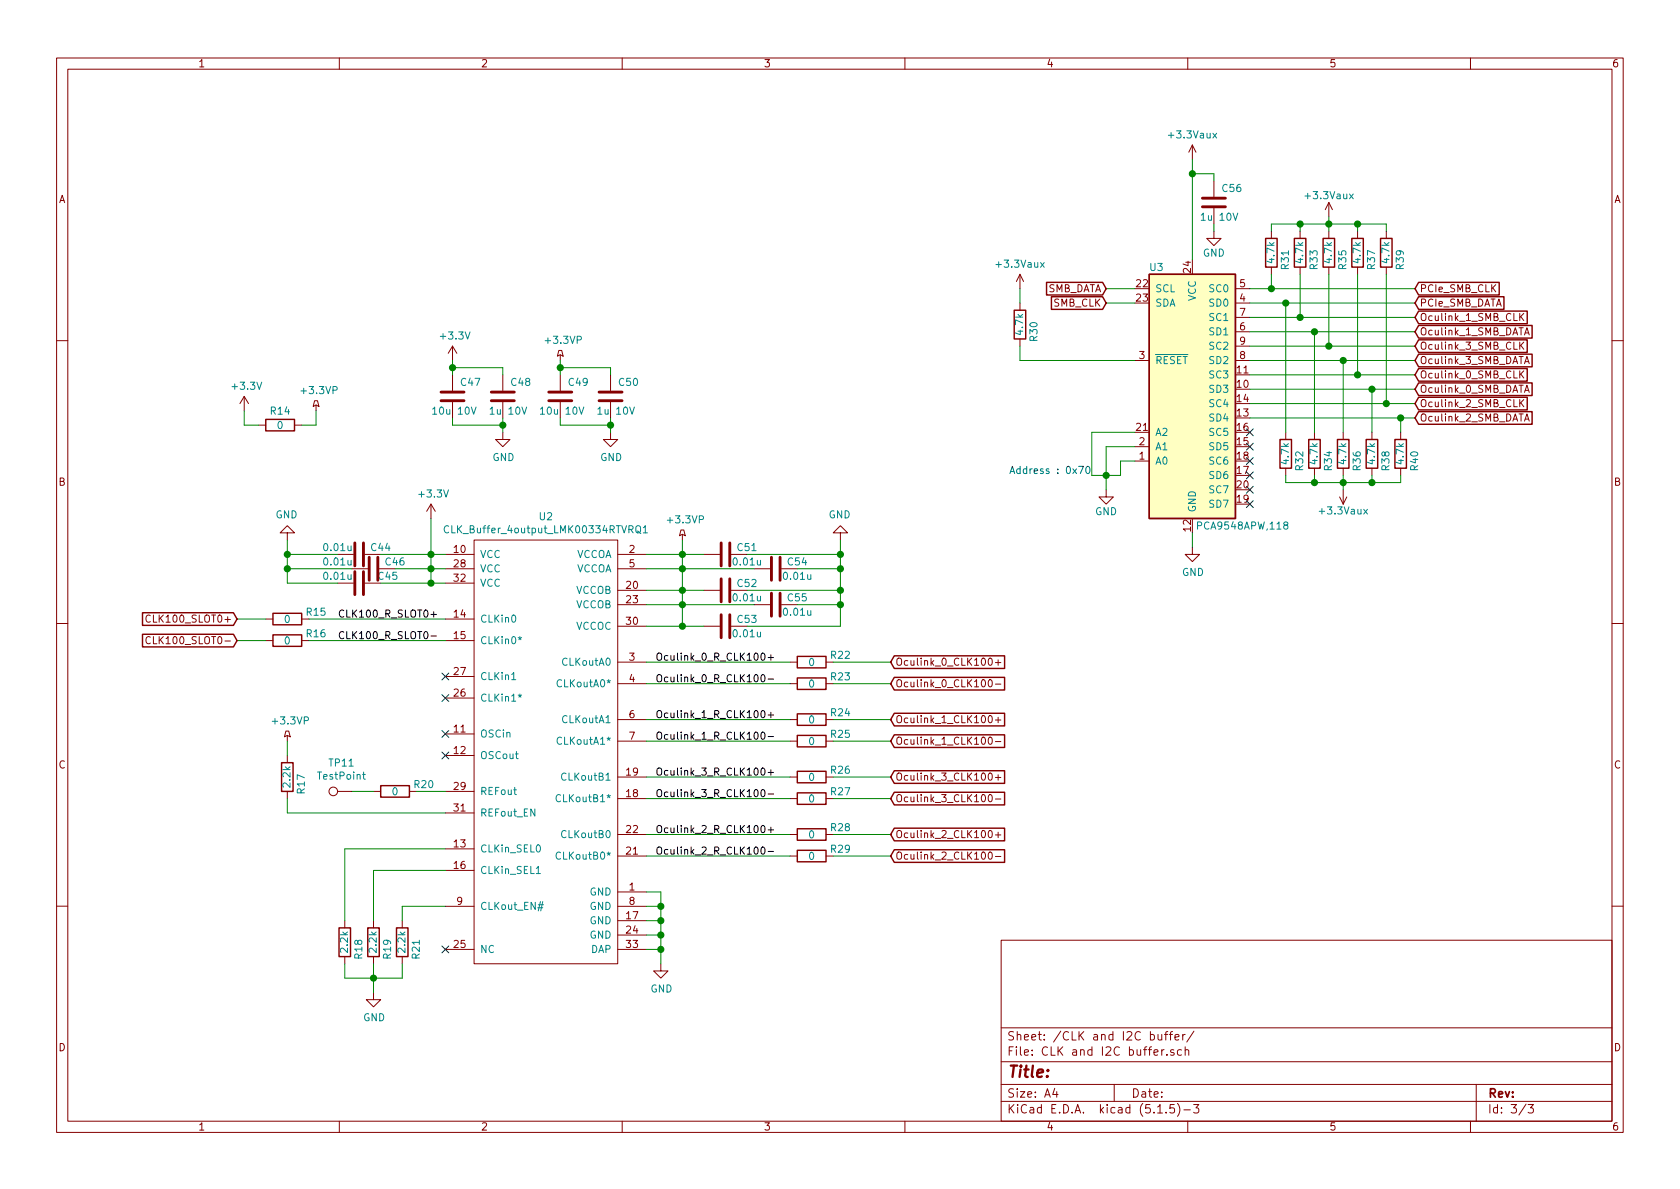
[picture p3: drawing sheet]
EESchema Schematic File Version 4
EELAYER 30 0
EELAYER END
$Descr A4 11693 8268
encoding utf-8
Sheet 3 3
Title ""
Date ""
Rev ""
Comp ""
Comment1 ""
Comment2 ""
Comment3 ""
Comment4 ""
$EndDescr
Wire Wire Line
	1850 4300 1650 4300
Wire Wire Line
	1850 4450 1650 4450
$Comp
L switch_leopard:CLK_Buffer_4output_LMK00334RTVTQ1 U?
U 1 1
P 3750 5350
AR Path="/622A24A3" Ref="U?"  Part="1" 
AR Path="/6228A649/622A24A3" Ref="U2"  Part="1" 
F 0 "U2" H 3800 7115 50  0000 C CNN
F 1 "CLK_Buffer_4output_LMK00334RTVRQ1" H 3800 7024 50  0000 C CNN
F 2 "Housings_DFN_QFN:WQFN-32-1EP_5x5mm_Pitch0.5mm" H 3500 7150 50  0001 C CNN
F 3 "" H 3500 7150 50  0001 C CNN
	1    3750 5350
	1    0    0    -1  
$EndComp
$Comp
L Device:C C?
U 1 1
P 2500 3850
AR Path="/622A24A9" Ref="C?"  Part="1" 
AR Path="/6228A649/622A24A9" Ref="C44"  Part="1" 
F 0 "C44" V 2450 4000 50  0000 C CNN
F 1 "0.01u" V 2450 3700 50  0000 C CNN
F 2 "Capacitors_SMD:C_0201" H 2538 3700 50  0001 C CNN
F 3 "~" H 2500 3850 50  0001 C CNN
	1    2500 3850
	0    1    1    0   
$EndComp
$Comp
L Device:C C?
U 1 1
P 2600 3950
AR Path="/622A24AF" Ref="C?"  Part="1" 
AR Path="/6228A649/622A24AF" Ref="C46"  Part="1" 
F 0 "C46" V 2550 4100 50  0000 C CNN
F 1 "0.01u" V 2550 3700 50  0000 C CNN
F 2 "Capacitors_SMD:C_0201" H 2638 3800 50  0001 C CNN
F 3 "~" H 2600 3950 50  0001 C CNN
	1    2600 3950
	0    1    1    0   
$EndComp
$Comp
L Device:C C?
U 1 1
P 2500 4050
AR Path="/622A24B5" Ref="C?"  Part="1" 
AR Path="/6228A649/622A24B5" Ref="C45"  Part="1" 
F 0 "C45" V 2450 4250 50  0000 C CNN
F 1 "0.01u" V 2450 3900 50  0000 C CNN
F 2 "Capacitors_SMD:C_0201" H 2538 3900 50  0001 C CNN
F 3 "~" H 2500 4050 50  0001 C CNN
	1    2500 4050
	0    1    1    0   
$EndComp
Wire Wire Line
	3100 3850 3000 3850
Wire Wire Line
	2750 3950 3000 3950
Wire Wire Line
	3100 4050 3000 4050
Wire Wire Line
	3000 4050 3000 3950
Connection ~ 3000 4050
Wire Wire Line
	3000 4050 2650 4050
Connection ~ 3000 3950
Wire Wire Line
	3000 3950 3100 3950
Wire Wire Line
	3000 3950 3000 3850
Connection ~ 3000 3850
Wire Wire Line
	3000 3850 2650 3850
Wire Wire Line
	3000 3850 3000 3600
Wire Wire Line
	2350 3850 2000 3850
Wire Wire Line
	2000 3850 2000 3750
Wire Wire Line
	2450 3950 2000 3950
Wire Wire Line
	2000 3950 2000 3850
Connection ~ 2000 3850
Wire Wire Line
	2350 4050 2000 4050
Wire Wire Line
	2000 4050 2000 3950
Connection ~ 2000 3950
$Comp
L power:GND #PWR?
U 1 1
P 2000 3750
AR Path="/622A24CF" Ref="#PWR?"  Part="1" 
AR Path="/6228A649/622A24CF" Ref="#PWR054"  Part="1" 
F 0 "#PWR054" H 2000 3500 50  0001 C CNN
F 1 "GND" H 2005 3577 50  0000 C CNN
F 2 "" H 2000 3750 50  0001 C CNN
F 3 "" H 2000 3750 50  0001 C CNN
	1    2000 3750
	-1   0    0    1   
$EndComp
$Comp
L power:+3.3V #PWR?
U 1 1
P 3000 3600
AR Path="/622A24D5" Ref="#PWR?"  Part="1" 
AR Path="/6228A649/622A24D5" Ref="#PWR058"  Part="1" 
F 0 "#PWR058" H 3000 3450 50  0001 C CNN
F 1 "+3.3V" H 3015 3773 50  0000 C CNN
F 2 "" H 3000 3600 50  0001 C CNN
F 3 "" H 3000 3600 50  0001 C CNN
	1    3000 3600
	1    0    0    -1  
$EndComp
$Comp
L Device:C C?
U 1 1
P 5050 3850
AR Path="/622A24DB" Ref="C?"  Part="1" 
AR Path="/6228A649/622A24DB" Ref="C51"  Part="1" 
F 0 "C51" V 5000 4000 50  0000 C CNN
F 1 "0.01u" V 5100 4000 50  0000 C CNN
F 2 "Capacitors_SMD:C_0201" H 5088 3700 50  0001 C CNN
F 3 "~" H 5050 3850 50  0001 C CNN
	1    5050 3850
	0    1    1    0   
$EndComp
$Comp
L Device:C C?
U 1 1
P 5400 3950
AR Path="/622A24E1" Ref="C?"  Part="1" 
AR Path="/6228A649/622A24E1" Ref="C54"  Part="1" 
F 0 "C54" V 5350 4100 50  0000 C CNN
F 1 "0.01u" V 5450 4100 50  0000 C CNN
F 2 "Capacitors_SMD:C_0201" H 5438 3800 50  0001 C CNN
F 3 "~" H 5400 3950 50  0001 C CNN
	1    5400 3950
	0    1    1    0   
$EndComp
Wire Wire Line
	4900 3850 4750 3850
Wire Wire Line
	4500 3950 4750 3950
Wire Wire Line
	5200 3850 5850 3850
Wire Wire Line
	5850 3850 5850 3750
Wire Wire Line
	5550 3950 5850 3950
Wire Wire Line
	5850 3950 5850 3850
Connection ~ 5850 3850
$Comp
L Device:C C?
U 1 1
P 5050 4100
AR Path="/622A24EE" Ref="C?"  Part="1" 
AR Path="/6228A649/622A24EE" Ref="C52"  Part="1" 
F 0 "C52" V 5000 4250 50  0000 C CNN
F 1 "0.01u" V 5100 4250 50  0000 C CNN
F 2 "Capacitors_SMD:C_0201" H 5088 3950 50  0001 C CNN
F 3 "~" H 5050 4100 50  0001 C CNN
	1    5050 4100
	0    1    1    0   
$EndComp
$Comp
L Device:C C?
U 1 1
P 5400 4200
AR Path="/622A24F4" Ref="C?"  Part="1" 
AR Path="/6228A649/622A24F4" Ref="C55"  Part="1" 
F 0 "C55" V 5350 4350 50  0000 C CNN
F 1 "0.01u" V 5450 4350 50  0000 C CNN
F 2 "Capacitors_SMD:C_0201" H 5438 4050 50  0001 C CNN
F 3 "~" H 5400 4200 50  0001 C CNN
	1    5400 4200
	0    1    1    0   
$EndComp
Wire Wire Line
	4900 4100 4750 4100
Wire Wire Line
	4500 4200 4750 4200
Wire Wire Line
	5200 4100 5850 4100
Wire Wire Line
	5550 4200 5850 4200
Wire Wire Line
	5850 3950 5850 4100
Connection ~ 5850 3950
Wire Wire Line
	5850 4100 5850 4200
Connection ~ 5850 4100
$Comp
L Device:C C?
U 1 1
P 5050 4350
AR Path="/622A2502" Ref="C?"  Part="1" 
AR Path="/6228A649/622A2502" Ref="C53"  Part="1" 
F 0 "C53" V 5000 4500 50  0000 C CNN
F 1 "0.01u" V 5100 4500 50  0000 C CNN
F 2 "Capacitors_SMD:C_0201" H 5088 4200 50  0001 C CNN
F 3 "~" H 5050 4350 50  0001 C CNN
	1    5050 4350
	0    1    1    0   
$EndComp
Wire Wire Line
	4500 4350 4750 4350
Wire Wire Line
	5200 4350 5850 4350
Wire Wire Line
	5850 4350 5850 4200
Connection ~ 5850 4200
Wire Wire Line
	4750 4350 4750 4200
Connection ~ 4750 4350
Wire Wire Line
	4750 4350 4900 4350
Connection ~ 4750 4200
Wire Wire Line
	4750 4200 5250 4200
Wire Wire Line
	4750 4100 4750 4200
Connection ~ 4750 4100
Wire Wire Line
	4750 4100 4500 4100
Wire Wire Line
	4750 4100 4750 3950
Connection ~ 4750 3950
Wire Wire Line
	4750 3950 5250 3950
Wire Wire Line
	4750 3950 4750 3850
Connection ~ 4750 3850
Wire Wire Line
	4750 3850 4500 3850
Wire Wire Line
	4750 3850 4750 3750
$Comp
L power:+3.3VP #PWR?
U 1 1
P 4750 3750
AR Path="/622A251B" Ref="#PWR?"  Part="1" 
AR Path="/6228A649/622A251B" Ref="#PWR064"  Part="1" 
F 0 "#PWR064" H 4900 3700 50  0001 C CNN
F 1 "+3.3VP" H 4770 3893 50  0000 C CNN
F 2 "" H 4750 3750 50  0001 C CNN
F 3 "" H 4750 3750 50  0001 C CNN
	1    4750 3750
	1    0    0    -1  
$EndComp
$Comp
L power:GND #PWR?
U 1 1
P 5850 3750
AR Path="/622A2521" Ref="#PWR?"  Part="1" 
AR Path="/6228A649/622A2521" Ref="#PWR065"  Part="1" 
F 0 "#PWR065" H 5850 3500 50  0001 C CNN
F 1 "GND" H 5855 3577 50  0000 C CNN
F 2 "" H 5850 3750 50  0001 C CNN
F 3 "" H 5850 3750 50  0001 C CNN
	1    5850 3750
	-1   0    0    1   
$EndComp
NoConn ~ 3100 4700
NoConn ~ 3100 4850
NoConn ~ 3100 5100
NoConn ~ 3100 5250
$Comp
L Device:R R?
U 1 1
P 2000 4300
AR Path="/622A252B" Ref="R?"  Part="1" 
AR Path="/6228A649/622A252B" Ref="R15"  Part="1" 
F 0 "R15" V 1950 4500 50  0000 C CNN
F 1 "0" V 2000 4300 50  0000 C CNN
F 2 "Resistors_SMD:R_0402" V 1930 4300 50  0001 C CNN
F 3 "~" H 2000 4300 50  0001 C CNN
	1    2000 4300
	0    1    1    0   
$EndComp
$Comp
L Device:R R?
U 1 1
P 2000 4450
AR Path="/622A2531" Ref="R?"  Part="1" 
AR Path="/6228A649/622A2531" Ref="R16"  Part="1" 
F 0 "R16" V 1950 4650 50  0000 C CNN
F 1 "0" V 2000 4450 50  0000 C CNN
F 2 "Resistors_SMD:R_0402" V 1930 4450 50  0001 C CNN
F 3 "~" H 2000 4450 50  0001 C CNN
	1    2000 4450
	0    1    1    0   
$EndComp
Text Label 2350 4300 0    50   ~ 0
CLK100_R_SLOT0+
Text Label 2350 4450 0    50   ~ 0
CLK100_R_SLOT0-
Wire Wire Line
	2150 4300 3100 4300
Wire Wire Line
	2150 4450 3100 4450
$Comp
L Device:R R?
U 1 1
P 2750 5500
AR Path="/622A253B" Ref="R?"  Part="1" 
AR Path="/6228A649/622A253B" Ref="R20"  Part="1" 
F 0 "R20" V 2700 5700 50  0000 C CNN
F 1 "0" V 2750 5500 50  0000 C CNN
F 2 "Resistors_SMD:R_0402" V 2680 5500 50  0001 C CNN
F 3 "~" H 2750 5500 50  0001 C CNN
	1    2750 5500
	0    1    1    0   
$EndComp
Wire Wire Line
	3100 5500 2900 5500
Wire Wire Line
	2600 5500 2450 5500
$Comp
L Connector:TestPoint TP?
U 1 1
P 2450 5500
AR Path="/622A2543" Ref="TP?"  Part="1" 
AR Path="/6228A649/622A2543" Ref="TP11"  Part="1" 
F 0 "TP11" V 2645 5572 50  0000 C CNN
F 1 "TestPoint" V 2554 5572 50  0000 C CNN
F 2 "Switch PCIe:TestPoint_Pad_D0.5mm" H 2650 5500 50  0001 C CNN
F 3 "~" H 2650 5500 50  0001 C CNN
	1    2450 5500
	0    -1   -1   0   
$EndComp
$Comp
L Device:R R?
U 1 1
P 2000 5400
AR Path="/622A2549" Ref="R?"  Part="1" 
AR Path="/6228A649/622A2549" Ref="R17"  Part="1" 
F 0 "R17" V 1900 5450 50  0000 C CNN
F 1 "2.2k" V 2000 5400 50  0000 C CNN
F 2 "Resistors_SMD:R_0402" V 1930 5400 50  0001 C CNN
F 3 "~" H 2000 5400 50  0001 C CNN
	1    2000 5400
	-1   0    0    1   
$EndComp
Wire Wire Line
	2000 5250 2000 5150
$Comp
L power:+3.3VP #PWR?
U 1 1
P 2000 5150
AR Path="/622A2550" Ref="#PWR?"  Part="1" 
AR Path="/6228A649/622A2550" Ref="#PWR055"  Part="1" 
F 0 "#PWR055" H 2150 5100 50  0001 C CNN
F 1 "+3.3VP" H 2020 5293 50  0000 C CNN
F 2 "" H 2000 5150 50  0001 C CNN
F 3 "" H 2000 5150 50  0001 C CNN
	1    2000 5150
	1    0    0    -1  
$EndComp
Wire Wire Line
	3100 5650 2000 5650
Wire Wire Line
	2000 5650 2000 5550
$Comp
L Device:R R?
U 1 1
P 2800 6550
AR Path="/622A2558" Ref="R?"  Part="1" 
AR Path="/6228A649/622A2558" Ref="R21"  Part="1" 
F 0 "R21" V 2700 6600 50  0000 C CNN
F 1 "2.2k" V 2800 6550 50  0000 C CNN
F 2 "Resistors_SMD:R_0402" V 2730 6550 50  0001 C CNN
F 3 "~" H 2800 6550 50  0001 C CNN
	1    2800 6550
	-1   0    0    1   
$EndComp
$Comp
L Device:R R?
U 1 1
P 2600 6550
AR Path="/622A255E" Ref="R?"  Part="1" 
AR Path="/6228A649/622A255E" Ref="R19"  Part="1" 
F 0 "R19" V 2500 6600 50  0000 C CNN
F 1 "2.2k" V 2600 6550 50  0000 C CNN
F 2 "Resistors_SMD:R_0402" V 2530 6550 50  0001 C CNN
F 3 "~" H 2600 6550 50  0001 C CNN
	1    2600 6550
	-1   0    0    1   
$EndComp
$Comp
L Device:R R?
U 1 1
P 2400 6550
AR Path="/622A2564" Ref="R?"  Part="1" 
AR Path="/6228A649/622A2564" Ref="R18"  Part="1" 
F 0 "R18" V 2300 6600 50  0000 C CNN
F 1 "2.2k" V 2400 6550 50  0000 C CNN
F 2 "Resistors_SMD:R_0402" V 2330 6550 50  0001 C CNN
F 3 "~" H 2400 6550 50  0001 C CNN
	1    2400 6550
	-1   0    0    1   
$EndComp
Wire Wire Line
	2800 6700 2800 6800
Wire Wire Line
	2800 6800 2600 6800
Wire Wire Line
	2400 6800 2400 6700
Wire Wire Line
	2600 6700 2600 6800
Connection ~ 2600 6800
Wire Wire Line
	2600 6800 2400 6800
Wire Wire Line
	2600 6800 2600 6900
Wire Wire Line
	2800 6400 2800 6300
Wire Wire Line
	2800 6300 3100 6300
Wire Wire Line
	3100 6050 2600 6050
Wire Wire Line
	2600 6050 2600 6400
Wire Wire Line
	3100 5900 2400 5900
Wire Wire Line
	2400 5900 2400 6400
$Comp
L power:GND #PWR?
U 1 1
P 2600 6900
AR Path="/622A2577" Ref="#PWR?"  Part="1" 
AR Path="/6228A649/622A2577" Ref="#PWR057"  Part="1" 
F 0 "#PWR057" H 2600 6650 50  0001 C CNN
F 1 "GND" H 2605 6727 50  0000 C CNN
F 2 "" H 2600 6900 50  0001 C CNN
F 3 "" H 2600 6900 50  0001 C CNN
	1    2600 6900
	1    0    0    -1  
$EndComp
NoConn ~ 3100 6600
Wire Wire Line
	4500 6200 4600 6200
Wire Wire Line
	4600 6200 4600 6300
Wire Wire Line
	4500 6600 4600 6600
Connection ~ 4600 6600
Wire Wire Line
	4600 6600 4600 6700
Wire Wire Line
	4500 6500 4600 6500
Connection ~ 4600 6500
Wire Wire Line
	4600 6500 4600 6600
Wire Wire Line
	4500 6400 4600 6400
Connection ~ 4600 6400
Wire Wire Line
	4600 6400 4600 6500
Wire Wire Line
	4500 6300 4600 6300
Connection ~ 4600 6300
Wire Wire Line
	4600 6300 4600 6400
$Comp
L power:GND #PWR?
U 1 1
P 4600 6700
AR Path="/622A258C" Ref="#PWR?"  Part="1" 
AR Path="/6228A649/622A258C" Ref="#PWR063"  Part="1" 
F 0 "#PWR063" H 4600 6450 50  0001 C CNN
F 1 "GND" H 4605 6527 50  0000 C CNN
F 2 "" H 4600 6700 50  0001 C CNN
F 3 "" H 4600 6700 50  0001 C CNN
	1    4600 6700
	1    0    0    -1  
$EndComp
$Comp
L Device:R R?
U 1 1
P 5650 4600
AR Path="/622A2596" Ref="R?"  Part="1" 
AR Path="/6228A649/622A2596" Ref="R22"  Part="1" 
F 0 "R22" V 5600 4800 50  0000 C CNN
F 1 "0" V 5650 4600 50  0000 C CNN
F 2 "Resistors_SMD:R_0402" V 5580 4600 50  0001 C CNN
F 3 "~" H 5650 4600 50  0001 C CNN
	1    5650 4600
	0    1    1    0   
$EndComp
$Comp
L Device:R R?
U 1 1
P 5650 4750
AR Path="/622A259C" Ref="R?"  Part="1" 
AR Path="/6228A649/622A259C" Ref="R23"  Part="1" 
F 0 "R23" V 5600 4950 50  0000 C CNN
F 1 "0" V 5650 4750 50  0000 C CNN
F 2 "Resistors_SMD:R_0402" V 5580 4750 50  0001 C CNN
F 3 "~" H 5650 4750 50  0001 C CNN
	1    5650 4750
	0    1    1    0   
$EndComp
$Comp
L Device:R R?
U 1 1
P 5650 5000
AR Path="/622A25A2" Ref="R?"  Part="1" 
AR Path="/6228A649/622A25A2" Ref="R24"  Part="1" 
F 0 "R24" V 5600 5200 50  0000 C CNN
F 1 "0" V 5650 5000 50  0000 C CNN
F 2 "Resistors_SMD:R_0402" V 5580 5000 50  0001 C CNN
F 3 "~" H 5650 5000 50  0001 C CNN
	1    5650 5000
	0    1    1    0   
$EndComp
$Comp
L Device:R R?
U 1 1
P 5650 5150
AR Path="/622A25A8" Ref="R?"  Part="1" 
AR Path="/6228A649/622A25A8" Ref="R25"  Part="1" 
F 0 "R25" V 5600 5350 50  0000 C CNN
F 1 "0" V 5650 5150 50  0000 C CNN
F 2 "Resistors_SMD:R_0402" V 5580 5150 50  0001 C CNN
F 3 "~" H 5650 5150 50  0001 C CNN
	1    5650 5150
	0    1    1    0   
$EndComp
Text Label 5400 5000 2    50   ~ 0
Oculink_1_R_CLK100+
Text Label 5400 5150 2    50   ~ 0
Oculink_1_R_CLK100-
Text Label 5400 4600 2    50   ~ 0
Oculink_0_R_CLK100+
Text Label 5400 4750 2    50   ~ 0
Oculink_0_R_CLK100-
Wire Wire Line
	4500 4600 5500 4600
Wire Wire Line
	4500 4750 5500 4750
Wire Wire Line
	4500 5150 5500 5150
Wire Wire Line
	4500 5000 5500 5000
Wire Wire Line
	5800 5150 6200 5150
Wire Wire Line
	6200 5000 5800 5000
Wire Wire Line
	5800 4750 6200 4750
Wire Wire Line
	6200 4600 5800 4600
$Comp
L Device:C C?
U 1 1
P 3900 2750
AR Path="/622A25BA" Ref="C?"  Part="1" 
AR Path="/6228A649/622A25BA" Ref="C49"  Part="1" 
F 0 "C49" H 3950 2850 50  0000 L CNN
F 1 "10u 10V" H 3750 2650 50  0000 L CNN
F 2 "Capacitors_SMD:C_0402" H 3938 2600 50  0001 C CNN
F 3 "~" H 3900 2750 50  0001 C CNN
	1    3900 2750
	1    0    0    -1  
$EndComp
$Comp
L Device:C C?
U 1 1
P 4250 2750
AR Path="/622A25C0" Ref="C?"  Part="1" 
AR Path="/6228A649/622A25C0" Ref="C50"  Part="1" 
F 0 "C50" H 4300 2850 50  0000 L CNN
F 1 "1u 10V" H 4150 2650 50  0000 L CNN
F 2 "Capacitors_SMD:C_0402" H 4288 2600 50  0001 C CNN
F 3 "~" H 4250 2750 50  0001 C CNN
	1    4250 2750
	1    0    0    -1  
$EndComp
Wire Wire Line
	4250 2600 4250 2550
Wire Wire Line
	4250 2550 3900 2550
Wire Wire Line
	3900 2550 3900 2600
Wire Wire Line
	3900 2550 3900 2500
Connection ~ 3900 2550
$Comp
L Device:C C?
U 1 1
P 3150 2750
AR Path="/622A25CB" Ref="C?"  Part="1" 
AR Path="/6228A649/622A25CB" Ref="C47"  Part="1" 
F 0 "C47" H 3200 2850 50  0000 L CNN
F 1 "10u 10V" H 3000 2650 50  0000 L CNN
F 2 "Capacitors_SMD:C_0402" H 3188 2600 50  0001 C CNN
F 3 "~" H 3150 2750 50  0001 C CNN
	1    3150 2750
	1    0    0    -1  
$EndComp
$Comp
L Device:C C?
U 1 1
P 3500 2750
AR Path="/622A25D1" Ref="C?"  Part="1" 
AR Path="/6228A649/622A25D1" Ref="C48"  Part="1" 
F 0 "C48" H 3550 2850 50  0000 L CNN
F 1 "1u 10V" H 3400 2650 50  0000 L CNN
F 2 "Capacitors_SMD:C_0402" H 3538 2600 50  0001 C CNN
F 3 "~" H 3500 2750 50  0001 C CNN
	1    3500 2750
	1    0    0    -1  
$EndComp
Wire Wire Line
	3150 2900 3150 2950
Wire Wire Line
	3150 2950 3500 2950
Wire Wire Line
	3500 2950 3500 2900
Wire Wire Line
	3500 2950 3500 3000
Connection ~ 3500 2950
Wire Wire Line
	3500 2600 3500 2550
Wire Wire Line
	3500 2550 3150 2550
Wire Wire Line
	3150 2550 3150 2600
Wire Wire Line
	3150 2550 3150 2500
Connection ~ 3150 2550
$Comp
L power:+3.3V #PWR?
U 1 1
P 3150 2500
AR Path="/622A25E1" Ref="#PWR?"  Part="1" 
AR Path="/6228A649/622A25E1" Ref="#PWR059"  Part="1" 
F 0 "#PWR059" H 3150 2350 50  0001 C CNN
F 1 "+3.3V" H 3165 2673 50  0000 C CNN
F 2 "" H 3150 2500 50  0001 C CNN
F 3 "" H 3150 2500 50  0001 C CNN
	1    3150 2500
	1    0    0    -1  
$EndComp
$Comp
L power:+3.3VP #PWR?
U 1 1
P 3900 2500
AR Path="/622A25E7" Ref="#PWR?"  Part="1" 
AR Path="/6228A649/622A25E7" Ref="#PWR061"  Part="1" 
F 0 "#PWR061" H 4050 2450 50  0001 C CNN
F 1 "+3.3VP" H 3920 2643 50  0000 C CNN
F 2 "" H 3900 2500 50  0001 C CNN
F 3 "" H 3900 2500 50  0001 C CNN
	1    3900 2500
	1    0    0    -1  
$EndComp
$Comp
L power:+3.3V #PWR?
U 1 1
P 1700 2850
AR Path="/622A25ED" Ref="#PWR?"  Part="1" 
AR Path="/6228A649/622A25ED" Ref="#PWR053"  Part="1" 
F 0 "#PWR053" H 1700 2700 50  0001 C CNN
F 1 "+3.3V" H 1715 3023 50  0000 C CNN
F 2 "" H 1700 2850 50  0001 C CNN
F 3 "" H 1700 2850 50  0001 C CNN
	1    1700 2850
	1    0    0    -1  
$EndComp
$Comp
L power:+3.3VP #PWR?
U 1 1
P 2200 2850
AR Path="/622A25F3" Ref="#PWR?"  Part="1" 
AR Path="/6228A649/622A25F3" Ref="#PWR056"  Part="1" 
F 0 "#PWR056" H 2350 2800 50  0001 C CNN
F 1 "+3.3VP" H 2220 2993 50  0000 C CNN
F 2 "" H 2200 2850 50  0001 C CNN
F 3 "" H 2200 2850 50  0001 C CNN
	1    2200 2850
	1    0    0    -1  
$EndComp
$Comp
L Device:R R?
U 1 1
P 1950 2950
AR Path="/622A25F9" Ref="R?"  Part="1" 
AR Path="/6228A649/622A25F9" Ref="R14"  Part="1" 
F 0 "R14" V 1850 2950 50  0000 C CNN
F 1 "0" V 1950 2950 50  0000 C CNN
F 2 "Resistors_SMD:R_0402" V 1880 2950 50  0001 C CNN
F 3 "~" H 1950 2950 50  0001 C CNN
	1    1950 2950
	0    1    1    0   
$EndComp
Wire Wire Line
	1800 2950 1700 2950
Wire Wire Line
	2100 2950 2200 2950
Wire Wire Line
	2200 2950 2200 2850
Wire Wire Line
	1700 2850 1700 2950
$Comp
L power:GND #PWR?
U 1 1
P 3500 3000
AR Path="/622A2603" Ref="#PWR?"  Part="1" 
AR Path="/6228A649/622A2603" Ref="#PWR060"  Part="1" 
F 0 "#PWR060" H 3500 2750 50  0001 C CNN
F 1 "GND" H 3505 2827 50  0000 C CNN
F 2 "" H 3500 3000 50  0001 C CNN
F 3 "" H 3500 3000 50  0001 C CNN
	1    3500 3000
	1    0    0    -1  
$EndComp
Wire Wire Line
	3900 2900 3900 2950
Wire Wire Line
	3900 2950 4250 2950
Wire Wire Line
	4250 2950 4250 2900
Wire Wire Line
	4250 2950 4250 3000
Connection ~ 4250 2950
$Comp
L power:GND #PWR?
U 1 1
P 4250 3000
AR Path="/622A260E" Ref="#PWR?"  Part="1" 
AR Path="/6228A649/622A260E" Ref="#PWR062"  Part="1" 
F 0 "#PWR062" H 4250 2750 50  0001 C CNN
F 1 "GND" H 4255 2827 50  0000 C CNN
F 2 "" H 4250 3000 50  0001 C CNN
F 3 "" H 4250 3000 50  0001 C CNN
	1    4250 3000
	1    0    0    -1  
$EndComp
$Comp
L Device:R R?
U 1 1
P 5650 5400
AR Path="/6272F7C7" Ref="R?"  Part="1" 
AR Path="/6228A649/6272F7C7" Ref="R26"  Part="1" 
F 0 "R26" V 5600 5600 50  0000 C CNN
F 1 "0" V 5650 5400 50  0000 C CNN
F 2 "Resistors_SMD:R_0402" V 5580 5400 50  0001 C CNN
F 3 "~" H 5650 5400 50  0001 C CNN
	1    5650 5400
	0    1    1    0   
$EndComp
$Comp
L Device:R R?
U 1 1
P 5650 5550
AR Path="/6272F7D1" Ref="R?"  Part="1" 
AR Path="/6228A649/6272F7D1" Ref="R27"  Part="1" 
F 0 "R27" V 5600 5750 50  0000 C CNN
F 1 "0" V 5650 5550 50  0000 C CNN
F 2 "Resistors_SMD:R_0402" V 5580 5550 50  0001 C CNN
F 3 "~" H 5650 5550 50  0001 C CNN
	1    5650 5550
	0    1    1    0   
$EndComp
$Comp
L Device:R R?
U 1 1
P 5650 5800
AR Path="/6272F7DB" Ref="R?"  Part="1" 
AR Path="/6228A649/6272F7DB" Ref="R28"  Part="1" 
F 0 "R28" V 5600 6000 50  0000 C CNN
F 1 "0" V 5650 5800 50  0000 C CNN
F 2 "Resistors_SMD:R_0402" V 5580 5800 50  0001 C CNN
F 3 "~" H 5650 5800 50  0001 C CNN
	1    5650 5800
	0    1    1    0   
$EndComp
$Comp
L Device:R R?
U 1 1
P 5650 5950
AR Path="/6272F7E5" Ref="R?"  Part="1" 
AR Path="/6228A649/6272F7E5" Ref="R29"  Part="1" 
F 0 "R29" V 5600 6150 50  0000 C CNN
F 1 "0" V 5650 5950 50  0000 C CNN
F 2 "Resistors_SMD:R_0402" V 5580 5950 50  0001 C CNN
F 3 "~" H 5650 5950 50  0001 C CNN
	1    5650 5950
	0    1    1    0   
$EndComp
Text Label 5400 5800 2    50   ~ 0
Oculink_2_R_CLK100+
Text Label 5400 5950 2    50   ~ 0
Oculink_2_R_CLK100-
Text Label 5400 5400 2    50   ~ 0
Oculink_3_R_CLK100+
Text Label 5400 5550 2    50   ~ 0
Oculink_3_R_CLK100-
Wire Wire Line
	4500 5400 5500 5400
Wire Wire Line
	4500 5550 5500 5550
Wire Wire Line
	4500 5950 5500 5950
Wire Wire Line
	4500 5800 5500 5800
Wire Wire Line
	5800 5950 6200 5950
Wire Wire Line
	6200 5800 5800 5800
Wire Wire Line
	5800 5550 6200 5550
Wire Wire Line
	6200 5400 5800 5400
Text GLabel 6200 5400 2    50   Input ~ 0
Oculink_3_CLK100+
Text GLabel 6200 5550 2    50   Input ~ 0
Oculink_3_CLK100-
Text GLabel 6200 5800 2    50   Input ~ 0
Oculink_2_CLK100+
Text GLabel 6200 5950 2    50   Input ~ 0
Oculink_2_CLK100-
Text GLabel 6200 4600 2    50   Input ~ 0
Oculink_0_CLK100+
Text GLabel 6200 4750 2    50   Input ~ 0
Oculink_0_CLK100-
Text GLabel 6200 5000 2    50   Input ~ 0
Oculink_1_CLK100+
Text GLabel 6200 5150 2    50   Input ~ 0
Oculink_1_CLK100-
$Comp
L switch_leopard:PCA9548ADGVR U3
U 1 1
P 8300 2750
F 0 "U3" H 8050 3650 50  0000 C CNN
F 1 "PCA9548APW,118" H 8650 1850 50  0000 C CNN
F 2 "Housings_SSOP:TSSOP-24_4.4x7.8mm_Pitch0.65mm" H 8350 3700 50  0001 C CNN
F 3 "" H 8350 3700 50  0001 C CNN
	1    8300 2750
	1    0    0    -1  
$EndComp
$Comp
L switch_leopard:+3.3Vaux #PWR?
U 1 1
P 8300 1100
AR Path="/64C4FDE0" Ref="#PWR?"  Part="1" 
AR Path="/6228A649/64C4FDE0" Ref="#PWR068"  Part="1" 
F 0 "#PWR068" H 8150 1100 50  0001 C CNN
F 1 "+3.3Vaux" H 8299 1273 50  0000 C CNN
F 2 "" H 8300 1100 50  0001 C CNN
F 3 "" H 8300 1100 50  0001 C CNN
	1    8300 1100
	1    0    0    -1  
$EndComp
Wire Wire Line
	8300 1200 8450 1200
Wire Wire Line
	8450 1200 8450 1250
Connection ~ 8300 1200
Wire Wire Line
	8300 1200 8300 1100
$Comp
L Device:C C?
U 1 1
P 8450 1400
AR Path="/64C4FDEE" Ref="C?"  Part="1" 
AR Path="/6228A649/64C4FDEE" Ref="C56"  Part="1" 
F 0 "C56" H 8500 1500 50  0000 L CNN
F 1 "1u 10V" H 8350 1300 50  0000 L CNN
F 2 "Capacitors_SMD:C_0402" H 8488 1250 50  0001 C CNN
F 3 "~" H 8450 1400 50  0001 C CNN
	1    8450 1400
	1    0    0    -1  
$EndComp
$Comp
L power:GND #PWR?
U 1 1
P 8450 1600
AR Path="/64C4FDF8" Ref="#PWR?"  Part="1" 
AR Path="/6228A649/64C4FDF8" Ref="#PWR070"  Part="1" 
F 0 "#PWR070" H 8450 1350 50  0001 C CNN
F 1 "GND" H 8450 1450 50  0000 C CNN
F 2 "" H 8450 1600 50  0001 C CNN
F 3 "" H 8450 1600 50  0001 C CNN
	1    8450 1600
	1    0    0    -1  
$EndComp
Wire Wire Line
	8450 1600 8450 1550
Wire Wire Line
	8300 1200 8300 1800
Wire Wire Line
	7700 2100 7900 2100
Wire Wire Line
	7700 2000 7900 2000
Text GLabel 7700 2100 0    50   Input ~ 0
SMB_CLK
Text GLabel 7700 2000 0    50   Input ~ 0
SMB_DATA
$Comp
L Device:R R?
U 1 1
P 7100 2250
AR Path="/64C6423B" Ref="R?"  Part="1" 
AR Path="/6228A649/64C6423B" Ref="R30"  Part="1" 
F 0 "R30" V 7000 2300 50  0000 C CNN
F 1 "4.7k" V 7100 2250 50  0000 C CNN
F 2 "Resistors_SMD:R_0402" V 7030 2250 50  0001 C CNN
F 3 "~" H 7100 2250 50  0001 C CNN
	1    7100 2250
	-1   0    0    1   
$EndComp
$Comp
L switch_leopard:+3.3Vaux #PWR?
U 1 1
P 7100 2000
AR Path="/64C64245" Ref="#PWR?"  Part="1" 
AR Path="/6228A649/64C64245" Ref="#PWR066"  Part="1" 
F 0 "#PWR066" H 6950 2000 50  0001 C CNN
F 1 "+3.3Vaux" H 7099 2173 50  0000 C CNN
F 2 "" H 7100 2000 50  0001 C CNN
F 3 "" H 7100 2000 50  0001 C CNN
	1    7100 2000
	1    0    0    -1  
$EndComp
Wire Wire Line
	7100 2000 7100 2100
Wire Wire Line
	7900 2500 7100 2500
Wire Wire Line
	7100 2500 7100 2400
Wire Wire Line
	8300 3700 8300 3800
$Comp
L power:GND #PWR?
U 1 1
P 8300 3800
AR Path="/64C6EDE6" Ref="#PWR?"  Part="1" 
AR Path="/6228A649/64C6EDE6" Ref="#PWR069"  Part="1" 
F 0 "#PWR069" H 8300 3550 50  0001 C CNN
F 1 "GND" H 8305 3627 50  0000 C CNN
F 2 "" H 8300 3800 50  0001 C CNN
F 3 "" H 8300 3800 50  0001 C CNN
	1    8300 3800
	1    0    0    -1  
$EndComp
$Comp
L Device:R R?
U 1 1
P 8850 1750
AR Path="/64C81C19" Ref="R?"  Part="1" 
AR Path="/6228A649/64C81C19" Ref="R31"  Part="1" 
F 0 "R31" V 8750 1800 50  0000 C CNN
F 1 "4.7k" V 8850 1750 50  0000 C CNN
F 2 "Resistors_SMD:R_0402" V 8780 1750 50  0001 C CNN
F 3 "~" H 8850 1750 50  0001 C CNN
	1    8850 1750
	-1   0    0    1   
$EndComp
$Comp
L Device:R R?
U 1 1
P 9050 1750
AR Path="/64C82F62" Ref="R?"  Part="1" 
AR Path="/6228A649/64C82F62" Ref="R33"  Part="1" 
F 0 "R33" V 8950 1800 50  0000 C CNN
F 1 "4.7k" V 9050 1750 50  0000 C CNN
F 2 "Resistors_SMD:R_0402" V 8980 1750 50  0001 C CNN
F 3 "~" H 9050 1750 50  0001 C CNN
	1    9050 1750
	-1   0    0    1   
$EndComp
$Comp
L Device:R R?
U 1 1
P 9250 1750
AR Path="/64C83247" Ref="R?"  Part="1" 
AR Path="/6228A649/64C83247" Ref="R35"  Part="1" 
F 0 "R35" V 9150 1800 50  0000 C CNN
F 1 "4.7k" V 9250 1750 50  0000 C CNN
F 2 "Resistors_SMD:R_0402" V 9180 1750 50  0001 C CNN
F 3 "~" H 9250 1750 50  0001 C CNN
	1    9250 1750
	-1   0    0    1   
$EndComp
$Comp
L Device:R R?
U 1 1
P 9450 1750
AR Path="/64C836D3" Ref="R?"  Part="1" 
AR Path="/6228A649/64C836D3" Ref="R37"  Part="1" 
F 0 "R37" V 9350 1800 50  0000 C CNN
F 1 "4.7k" V 9450 1750 50  0000 C CNN
F 2 "Resistors_SMD:R_0402" V 9380 1750 50  0001 C CNN
F 3 "~" H 9450 1750 50  0001 C CNN
	1    9450 1750
	-1   0    0    1   
$EndComp
$Comp
L Device:R R?
U 1 1
P 9650 1750
AR Path="/64C83968" Ref="R?"  Part="1" 
AR Path="/6228A649/64C83968" Ref="R39"  Part="1" 
F 0 "R39" V 9550 1800 50  0000 C CNN
F 1 "4.7k" V 9650 1750 50  0000 C CNN
F 2 "Resistors_SMD:R_0402" V 9580 1750 50  0001 C CNN
F 3 "~" H 9650 1750 50  0001 C CNN
	1    9650 1750
	-1   0    0    1   
$EndComp
$Comp
L Device:R R?
U 1 1
P 8950 3150
AR Path="/64C83BE6" Ref="R?"  Part="1" 
AR Path="/6228A649/64C83BE6" Ref="R32"  Part="1" 
F 0 "R32" V 8850 3200 50  0000 C CNN
F 1 "4.7k" V 8950 3150 50  0000 C CNN
F 2 "Resistors_SMD:R_0402" V 8880 3150 50  0001 C CNN
F 3 "~" H 8950 3150 50  0001 C CNN
	1    8950 3150
	-1   0    0    1   
$EndComp
$Comp
L Device:R R?
U 1 1
P 9150 3150
AR Path="/64C85953" Ref="R?"  Part="1" 
AR Path="/6228A649/64C85953" Ref="R34"  Part="1" 
F 0 "R34" V 9050 3200 50  0000 C CNN
F 1 "4.7k" V 9150 3150 50  0000 C CNN
F 2 "Resistors_SMD:R_0402" V 9080 3150 50  0001 C CNN
F 3 "~" H 9150 3150 50  0001 C CNN
	1    9150 3150
	-1   0    0    1   
$EndComp
$Comp
L Device:R R?
U 1 1
P 9350 3150
AR Path="/64C85DA6" Ref="R?"  Part="1" 
AR Path="/6228A649/64C85DA6" Ref="R36"  Part="1" 
F 0 "R36" V 9250 3200 50  0000 C CNN
F 1 "4.7k" V 9350 3150 50  0000 C CNN
F 2 "Resistors_SMD:R_0402" V 9280 3150 50  0001 C CNN
F 3 "~" H 9350 3150 50  0001 C CNN
	1    9350 3150
	-1   0    0    1   
$EndComp
$Comp
L Device:R R?
U 1 1
P 9550 3150
AR Path="/64C86220" Ref="R?"  Part="1" 
AR Path="/6228A649/64C86220" Ref="R38"  Part="1" 
F 0 "R38" V 9450 3200 50  0000 C CNN
F 1 "4.7k" V 9550 3150 50  0000 C CNN
F 2 "Resistors_SMD:R_0402" V 9480 3150 50  0001 C CNN
F 3 "~" H 9550 3150 50  0001 C CNN
	1    9550 3150
	-1   0    0    1   
$EndComp
$Comp
L Device:R R?
U 1 1
P 9750 3150
AR Path="/64C86644" Ref="R?"  Part="1" 
AR Path="/6228A649/64C86644" Ref="R40"  Part="1" 
F 0 "R40" V 9650 3200 50  0000 C CNN
F 1 "4.7k" V 9750 3150 50  0000 C CNN
F 2 "Resistors_SMD:R_0402" V 9680 3150 50  0001 C CNN
F 3 "~" H 9750 3150 50  0001 C CNN
	1    9750 3150
	-1   0    0    1   
$EndComp
Wire Wire Line
	8700 2000 8850 2000
Wire Wire Line
	8700 2100 8950 2100
Wire Wire Line
	8700 2200 9050 2200
Wire Wire Line
	8700 2300 9150 2300
Wire Wire Line
	8700 2400 9250 2400
Wire Wire Line
	8700 2500 9350 2500
Wire Wire Line
	8700 2800 9650 2800
Text GLabel 9850 2600 2    50   Input ~ 0
Oculink_0_SMB_CLK
Text GLabel 9850 2700 2    50   Input ~ 0
Oculink_0_SMB_DATA
Text GLabel 9850 2200 2    50   Input ~ 0
Oculink_1_SMB_CLK
Text GLabel 9850 2300 2    50   Input ~ 0
Oculink_1_SMB_DATA
Text GLabel 9850 2800 2    50   Input ~ 0
Oculink_2_SMB_CLK
Text GLabel 9850 2900 2    50   Input ~ 0
Oculink_2_SMB_DATA
Text GLabel 9850 2400 2    50   Input ~ 0
Oculink_3_SMB_CLK
Text GLabel 9850 2500 2    50   Input ~ 0
Oculink_3_SMB_DATA
Text GLabel 9850 2000 2    50   Input ~ 0
PCIe_SMB_CLK
Text GLabel 9850 2100 2    50   Input ~ 0
PCIe_SMB_DATA
Wire Wire Line
	8850 2000 8850 1900
Connection ~ 8850 2000
Wire Wire Line
	8850 2000 9850 2000
Wire Wire Line
	9050 2200 9050 1900
Connection ~ 9050 2200
Wire Wire Line
	9050 2200 9850 2200
Wire Wire Line
	9250 2400 9250 1900
Connection ~ 9250 2400
Wire Wire Line
	9250 2400 9850 2400
Wire Wire Line
	9450 2600 9450 1900
Connection ~ 9450 2600
Wire Wire Line
	9450 2600 9850 2600
Wire Wire Line
	9650 1900 9650 2800
Connection ~ 9650 2800
Wire Wire Line
	9650 2800 9850 2800
Wire Wire Line
	8700 2600 9450 2600
Wire Wire Line
	8700 2700 9550 2700
Wire Wire Line
	8700 2900 9750 2900
Wire Wire Line
	9750 3000 9750 2900
Connection ~ 9750 2900
Wire Wire Line
	9750 2900 9850 2900
Wire Wire Line
	9550 3000 9550 2700
Connection ~ 9550 2700
Wire Wire Line
	9550 2700 9850 2700
Wire Wire Line
	9350 3000 9350 2500
Connection ~ 9350 2500
Wire Wire Line
	9350 2500 9850 2500
Wire Wire Line
	9150 3000 9150 2300
Connection ~ 9150 2300
Wire Wire Line
	9150 2300 9850 2300
Wire Wire Line
	8950 3000 8950 2100
Connection ~ 8950 2100
Wire Wire Line
	8950 2100 9850 2100
Wire Wire Line
	8950 3300 8950 3350
Wire Wire Line
	8950 3350 9150 3350
Wire Wire Line
	9750 3350 9750 3300
Wire Wire Line
	9550 3300 9550 3350
Connection ~ 9550 3350
Wire Wire Line
	9550 3350 9750 3350
Wire Wire Line
	9350 3300 9350 3350
Connection ~ 9350 3350
Wire Wire Line
	9350 3350 9550 3350
Wire Wire Line
	9150 3300 9150 3350
Connection ~ 9150 3350
Wire Wire Line
	9150 3350 9350 3350
Wire Wire Line
	9350 3400 9350 3350
$Comp
L switch_leopard:+3.3Vaux #PWR?
U 1 1
P 9350 3400
AR Path="/64DE6BF6" Ref="#PWR?"  Part="1" 
AR Path="/6228A649/64DE6BF6" Ref="#PWR072"  Part="1" 
F 0 "#PWR072" H 9200 3400 50  0001 C CNN
F 1 "+3.3Vaux" H 9350 3550 50  0000 C CNN
F 2 "" H 9350 3400 50  0001 C CNN
F 3 "" H 9350 3400 50  0001 C CNN
	1    9350 3400
	-1   0    0    1   
$EndComp
Wire Wire Line
	9650 1600 9650 1550
Wire Wire Line
	9650 1550 9450 1550
Wire Wire Line
	8850 1550 8850 1600
Wire Wire Line
	9050 1600 9050 1550
Connection ~ 9050 1550
Wire Wire Line
	9050 1550 8850 1550
Wire Wire Line
	9250 1600 9250 1550
Connection ~ 9250 1550
Wire Wire Line
	9250 1550 9050 1550
Wire Wire Line
	9450 1600 9450 1550
Connection ~ 9450 1550
Wire Wire Line
	9450 1550 9250 1550
Wire Wire Line
	9250 1500 9250 1550
$Comp
L switch_leopard:+3.3Vaux #PWR?
U 1 1
P 9250 1500
AR Path="/64DE7C6D" Ref="#PWR?"  Part="1" 
AR Path="/6228A649/64DE7C6D" Ref="#PWR071"  Part="1" 
F 0 "#PWR071" H 9100 1500 50  0001 C CNN
F 1 "+3.3Vaux" H 9250 1650 50  0000 C CNN
F 2 "" H 9250 1500 50  0001 C CNN
F 3 "" H 9250 1500 50  0001 C CNN
	1    9250 1500
	1    0    0    -1  
$EndComp
NoConn ~ 8700 3000
NoConn ~ 8700 3100
NoConn ~ 8700 3200
NoConn ~ 8700 3300
NoConn ~ 8700 3400
NoConn ~ 8700 3500
Wire Wire Line
	7900 3200 7800 3200
Wire Wire Line
	7800 3200 7800 3300
Wire Wire Line
	7800 3300 7700 3300
Wire Wire Line
	7700 3300 7700 3100
Wire Wire Line
	7700 3100 7900 3100
Wire Wire Line
	7900 3000 7600 3000
Wire Wire Line
	7600 3000 7600 3300
Wire Wire Line
	7600 3300 7700 3300
Connection ~ 7700 3300
Wire Wire Line
	7700 3300 7700 3400
$Comp
L power:GND #PWR?
U 1 1
P 7700 3400
AR Path="/64E756E1" Ref="#PWR?"  Part="1" 
AR Path="/6228A649/64E756E1" Ref="#PWR067"  Part="1" 
F 0 "#PWR067" H 7700 3150 50  0001 C CNN
F 1 "GND" H 7700 3250 50  0000 C CNN
F 2 "" H 7700 3400 50  0001 C CNN
F 3 "" H 7700 3400 50  0001 C CNN
	1    7700 3400
	1    0    0    -1  
$EndComp
Text Notes 7600 3300 2    50   ~ 0
Address : 0x70
Text GLabel 1650 4300 0    50   Input ~ 0
CLK100_SLOT0+
Text GLabel 1650 4450 0    50   Input ~ 0
CLK100_SLOT0-
$EndSCHEMATC
